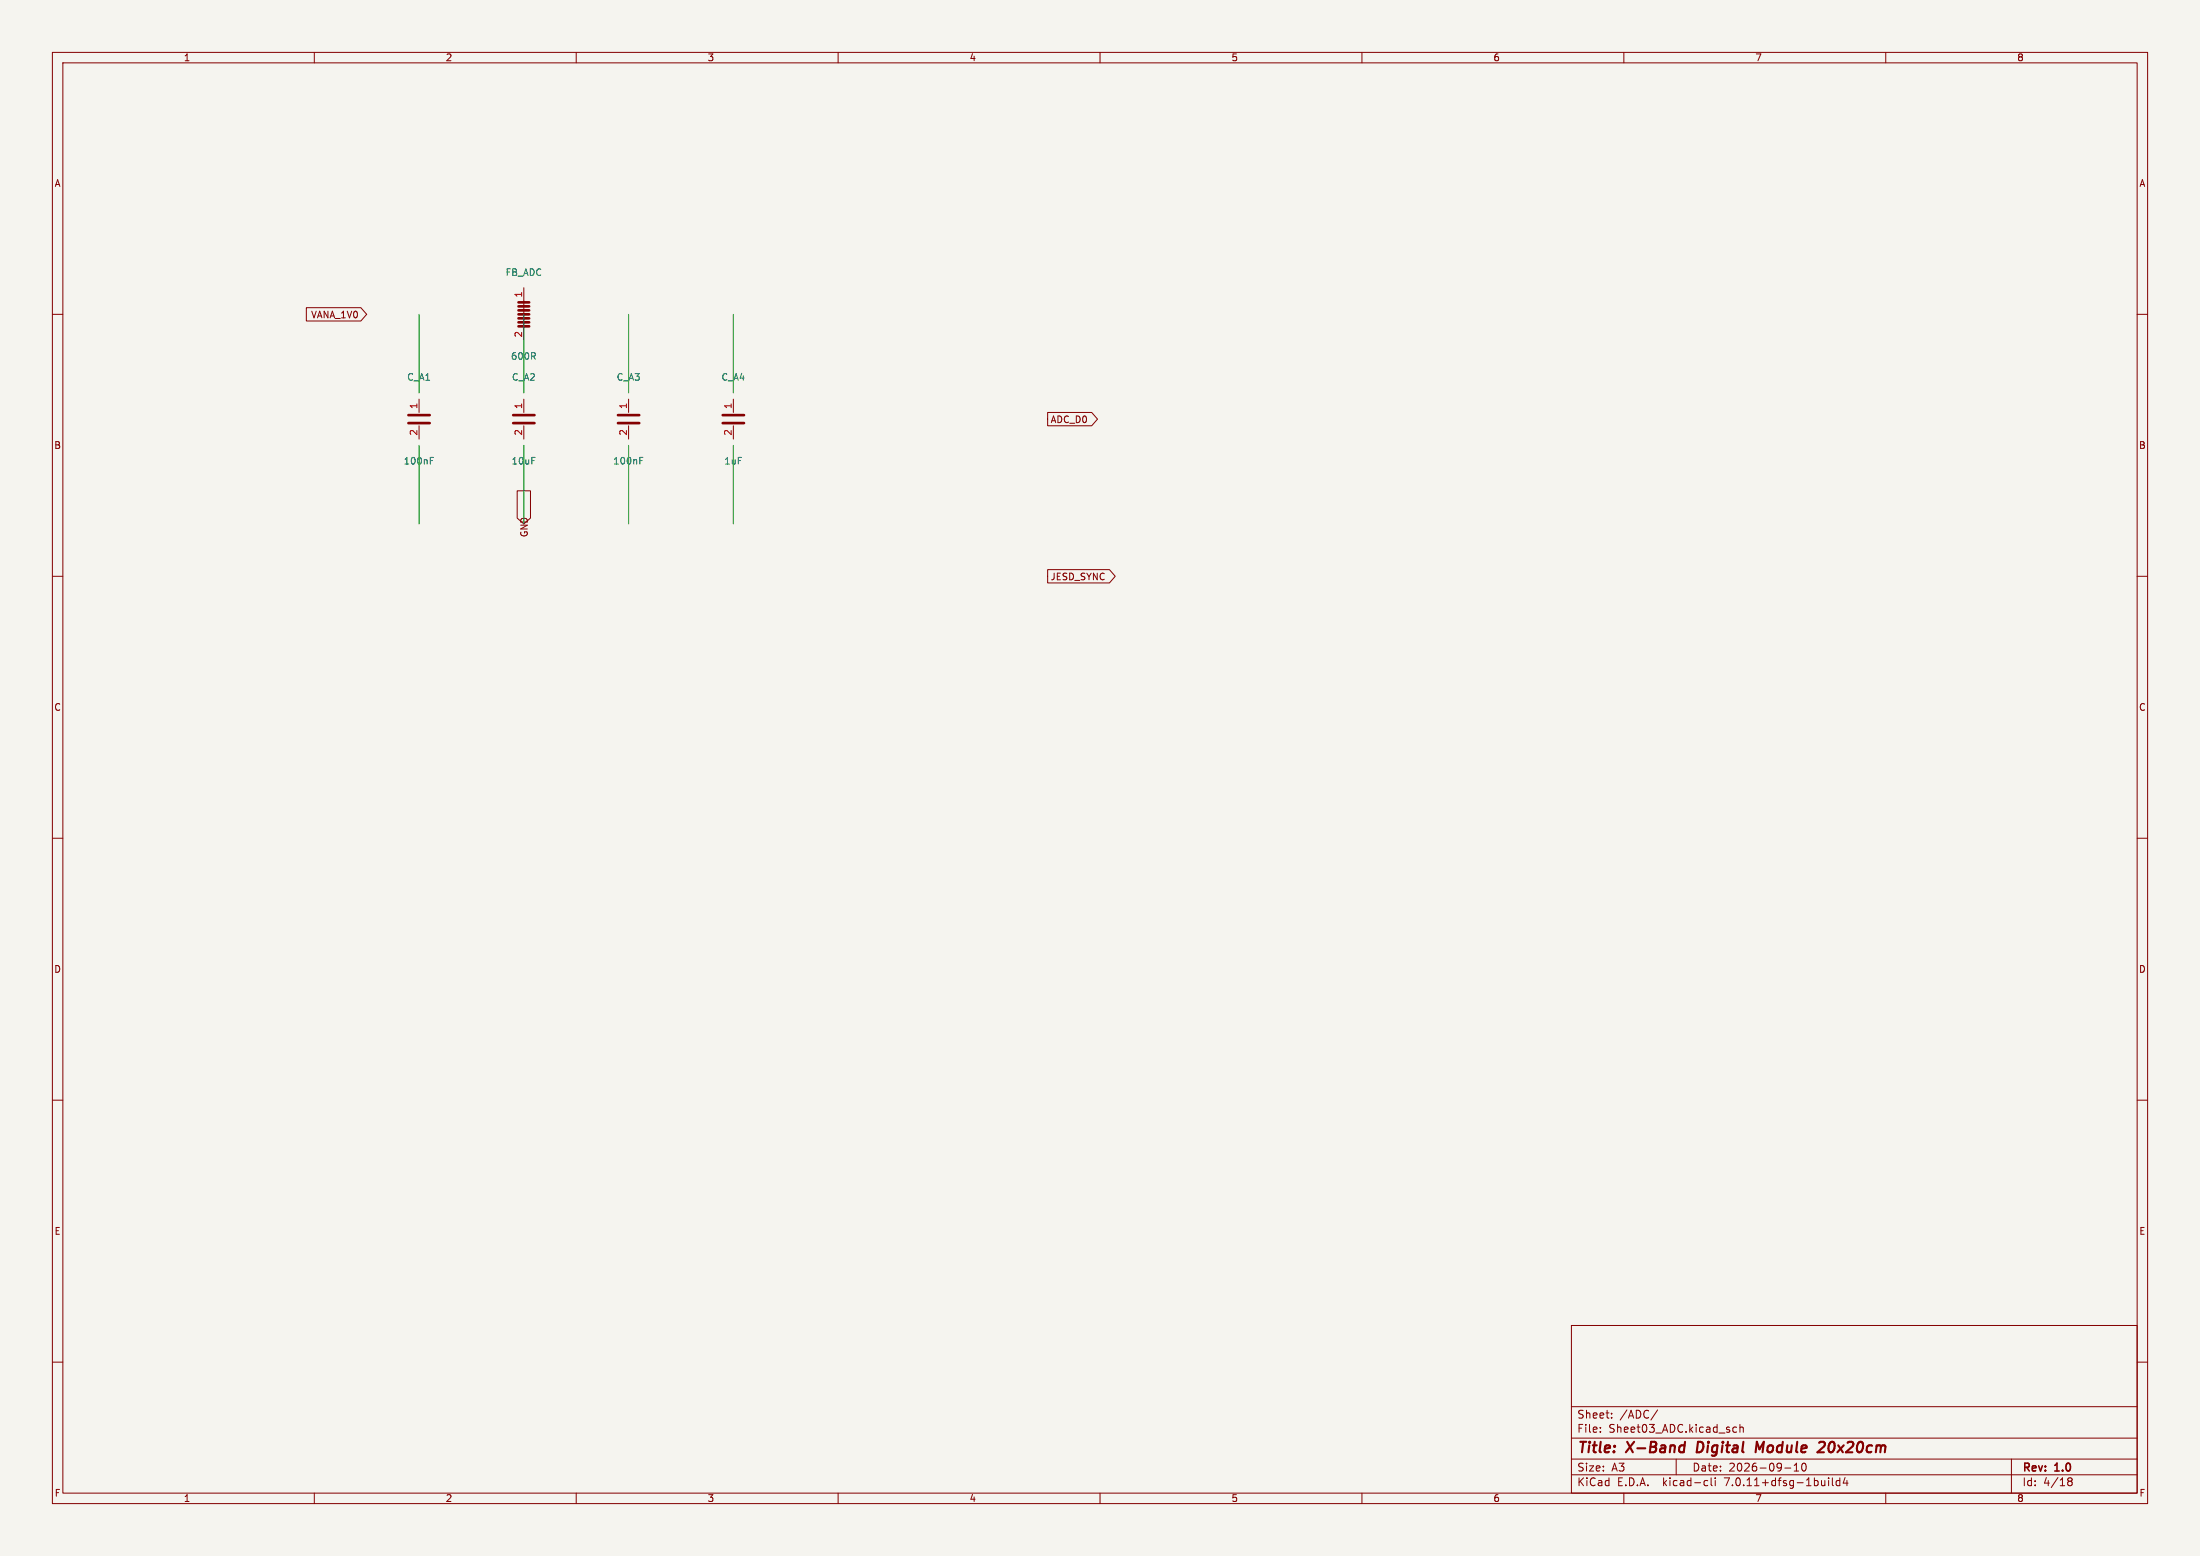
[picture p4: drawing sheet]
(kicad_sch (version 20230121) (generator eeschema)
 (paper "A3")
 (title_block
  (title "X-Band Digital Module 20x20cm")
  (date "2026-09-10")
  (rev "1.0"))
 (lib_symbols
  (symbol "Device:C" (pin_names (offset 0.254)) (in_bom yes) (on_board yes)
   (property "Reference" "C" (at 0.635 2.54 0) (effects (font (size 1.27 1.27))))
   (property "Value" "C" (at 0.635 -2.54 0) (effects (font (size 1.27 1.27))))
   (property "Footprint" "" (at 0.9652 0 0) (effects (font (size 1.27 1.27)) hide))
   (property "Datasheet" "~" (at 0 0 0) (effects (font (size 1.27 1.27)) hide))
   (symbol "C_0_1" (polyline (pts (xy -2.032 -0.762) (xy 2.032 -0.762)) (stroke (width 0.508) (type default)) (fill (type none))) (polyline (pts (xy -2.032 0.762) (xy 2.032 0.762)) (stroke (width 0.508) (type default)) (fill (type none))))
   (symbol "C_1_1" (pin passive line (at 0 3.81 270) (length 2.54) (name "~" (effects (font (size 1.27 1.27)))) (number "1" (effects (font (size 1.27 1.27))))) (pin passive line (at 0 -3.81 90) (length 2.54) (name "~" (effects (font (size 1.27 1.27)))) (number "2" (effects (font (size 1.27 1.27)))))))
  (symbol "Device:FerriteBead" (pin_names (offset 1.016)) (in_bom yes) (on_board yes)
   (property "Reference" "FB" (at 0 2.54 0) (effects (font (size 1.27 1.27))))
   (property "Value" "FerriteBead" (at 0 -2.54 0) (effects (font (size 1.27 1.27))))
   (property "Footprint" "" (at 0 0 0) (effects (font (size 1.27 1.27)) hide))
   (property "Datasheet" "~" (at 0 0 0) (effects (font (size 1.27 1.27)) hide))
   (symbol "FerriteBead_0_1" (polyline (pts (xy 0 -2.54) (xy 0 2.54)) (stroke (width 0) (type default)) (fill (type none))) (polyline (pts (xy -1.016 -2.286) (xy 1.016 -2.286)) (stroke (width 0.508) (type default)) (fill (type none))) (polyline (pts (xy -1.016 -1.524) (xy 1.016 -1.524)) (stroke (width 0.508) (type default)) (fill (type none))) (polyline (pts (xy -1.016 -0.762) (xy 1.016 -0.762)) (stroke (width 0.508) (type default)) (fill (type none))) (polyline (pts (xy -1.016 0) (xy 1.016 0)) (stroke (width 0.508) (type default)) (fill (type none))) (polyline (pts (xy -1.016 0.762) (xy 1.016 0.762)) (stroke (width 0.508) (type default)) (fill (type none))) (polyline (pts (xy -1.016 1.524) (xy 1.016 1.524)) (stroke (width 0.508) (type default)) (fill (type none))) (polyline (pts (xy -1.016 2.286) (xy 1.016 2.286)) (stroke (width 0.508) (type default)) (fill (type none))))
   (symbol "FerriteBead_1_1" (pin passive line (at 0 5.08 270) (length 2.54) (name "~" (effects (font (size 1.27 1.27)))) (number "1" (effects (font (size 1.27 1.27))))) (pin passive line (at 0 -5.08 90) (length 2.54) (name "~" (effects (font (size 1.27 1.27)))) (number "2" (effects (font (size 1.27 1.27)))))))
  (symbol "power:GND" (power) (pin_names (offset 0)) (in_bom yes) (on_board yes)
   (property "Reference" "#PWR" (at 0 -6.35 0) (effects (font (size 1.27 1.27)) hide))
   (property "Value" "GND" (at 0 -3.81 0) (effects (font (size 1.27 1.27))))
   (symbol "GND_0_1" (polyline (pts (xy 0 0) (xy 0 -1.27) (xy 1.27 -1.27) (xy 0 -2.54) (xy -1.27 -1.27) (xy 0 -1.27)) (stroke (width 0) (type default)) (fill (type none))))
   (symbol "GND_1_1" (pin power_in line (at 0 0 270) (length 0) (name "GND" (effects (font (size 1.27 1.27)))) (number "1" (effects (font (size 1.27 1.27)))))))
  (symbol "power:+1V0" (power) (pin_names (offset 0)) (in_bom yes) (on_board yes)
   (property "Reference" "#PWR" (at 0 -3.81 0) (effects (font (size 1.27 1.27)) hide))
   (property "Value" "+1V0" (at 0 3.81 0) (effects (font (size 1.27 1.27))))
   (symbol "+1V0_0_1" (polyline (pts (xy -0.762 1.27) (xy 0 2.54)) (stroke (width 0) (type default)) (fill (type none))) (polyline (pts (xy 0 0) (xy 0 2.54)) (stroke (width 0) (type default)) (fill (type none))) (polyline (pts (xy 0 2.54) (xy 0.762 1.27)) (stroke (width 0) (type default)) (fill (type none))))
   (symbol "+1V0_1_1" (pin power_in line (at 0 0 90) (length 0) (name "+1V0" (effects (font (size 1.27 1.27)))) (number "1" (effects (font (size 1.27 1.27))))))))
 (symbol (lib_id "Device:C") (at 80 80 0) (unit 1) (in_bom yes) (on_board yes)
  (property "Reference" "C_A1" (at 80 72 0) (effects (font (size 1.27 1.27))))
  (property "Value" "100nF" (at 80 88 0) (effects (font (size 1.27 1.27))))
  (property "Footprint" "Capacitor_SMD:C_0402_1005Metric" (at 80 80 0) (effects (font (size 1.27 1.27)) hide)) (pin "1") (pin "2"))
 (symbol (lib_id "Device:C") (at 100 80 0) (unit 1) (in_bom yes) (on_board yes)
  (property "Reference" "C_A2" (at 100 72 0) (effects (font (size 1.27 1.27))))
  (property "Value" "10uF" (at 100 88 0) (effects (font (size 1.27 1.27))))
  (property "Footprint" "Capacitor_SMD:C_0603_1608Metric" (at 100 80 0) (effects (font (size 1.27 1.27)) hide)) (pin "1") (pin "2"))
 (symbol (lib_id "Device:C") (at 120 80 0) (unit 1) (in_bom yes) (on_board yes)
  (property "Reference" "C_A3" (at 120 72 0) (effects (font (size 1.27 1.27))))
  (property "Value" "100nF" (at 120 88 0) (effects (font (size 1.27 1.27))))
  (property "Footprint" "Capacitor_SMD:C_0402_1005Metric" (at 120 80 0) (effects (font (size 1.27 1.27)) hide)) (pin "1") (pin "2"))
 (symbol (lib_id "Device:C") (at 140 80 0) (unit 1) (in_bom yes) (on_board yes)
  (property "Reference" "C_A4" (at 140 72 0) (effects (font (size 1.27 1.27))))
  (property "Value" "1uF" (at 140 88 0) (effects (font (size 1.27 1.27))))
  (property "Footprint" "Capacitor_SMD:C_0402_1005Metric" (at 140 80 0) (effects (font (size 1.27 1.27)) hide)) (pin "1") (pin "2"))
 (symbol (lib_id "Device:FerriteBead") (at 100 60 0) (unit 1) (in_bom yes) (on_board yes)
  (property "Reference" "FB_ADC" (at 100 52 0) (effects (font (size 1.27 1.27))))
  (property "Value" "600R" (at 100 68 0) (effects (font (size 1.27 1.27))))
  (property "Footprint" "Inductor_SMD:L_0402_1005Metric" (at 100 60 0) (effects (font (size 1.27 1.27)) hide)) (pin "1") (pin "2"))
 (wire (pts (xy 80 75) (xy 80 60)) (stroke (width 0) (type default)))
 (wire (pts (xy 80 85) (xy 80 100)) (stroke (width 0) (type default)))
 (wire (pts (xy 100 75) (xy 100 60)) (stroke (width 0) (type default)))
 (wire (pts (xy 100 85) (xy 100 100)) (stroke (width 0) (type default)))
 (wire (pts (xy 120 75) (xy 120 60)) (stroke (width 0) (type default)))
 (wire (pts (xy 120 85) (xy 120 100)) (stroke (width 0) (type default)))
 (wire (pts (xy 140 75) (xy 140 60)) (stroke (width 0) (type default)))
 (wire (pts (xy 140 85) (xy 140 100)) (stroke (width 0) (type default)))
 (global_label "VANA_1V0" (shape input) (at 70 60 180) (effects (font (size 1.27 1.27)) (justify right)))
 (global_label "GND" (shape input) (at 100 100 90) (effects (font (size 1.27 1.27)) (justify right)))
 (global_label "ADC_D0" (shape output) (at 200 80 0) (effects (font (size 1.27 1.27)) (justify left)))
 (global_label "JESD_SYNC" (shape output) (at 200 110 0) (effects (font (size 1.27 1.27)) (justify left)))
 (sheet_instances (path "" (page "1"))))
